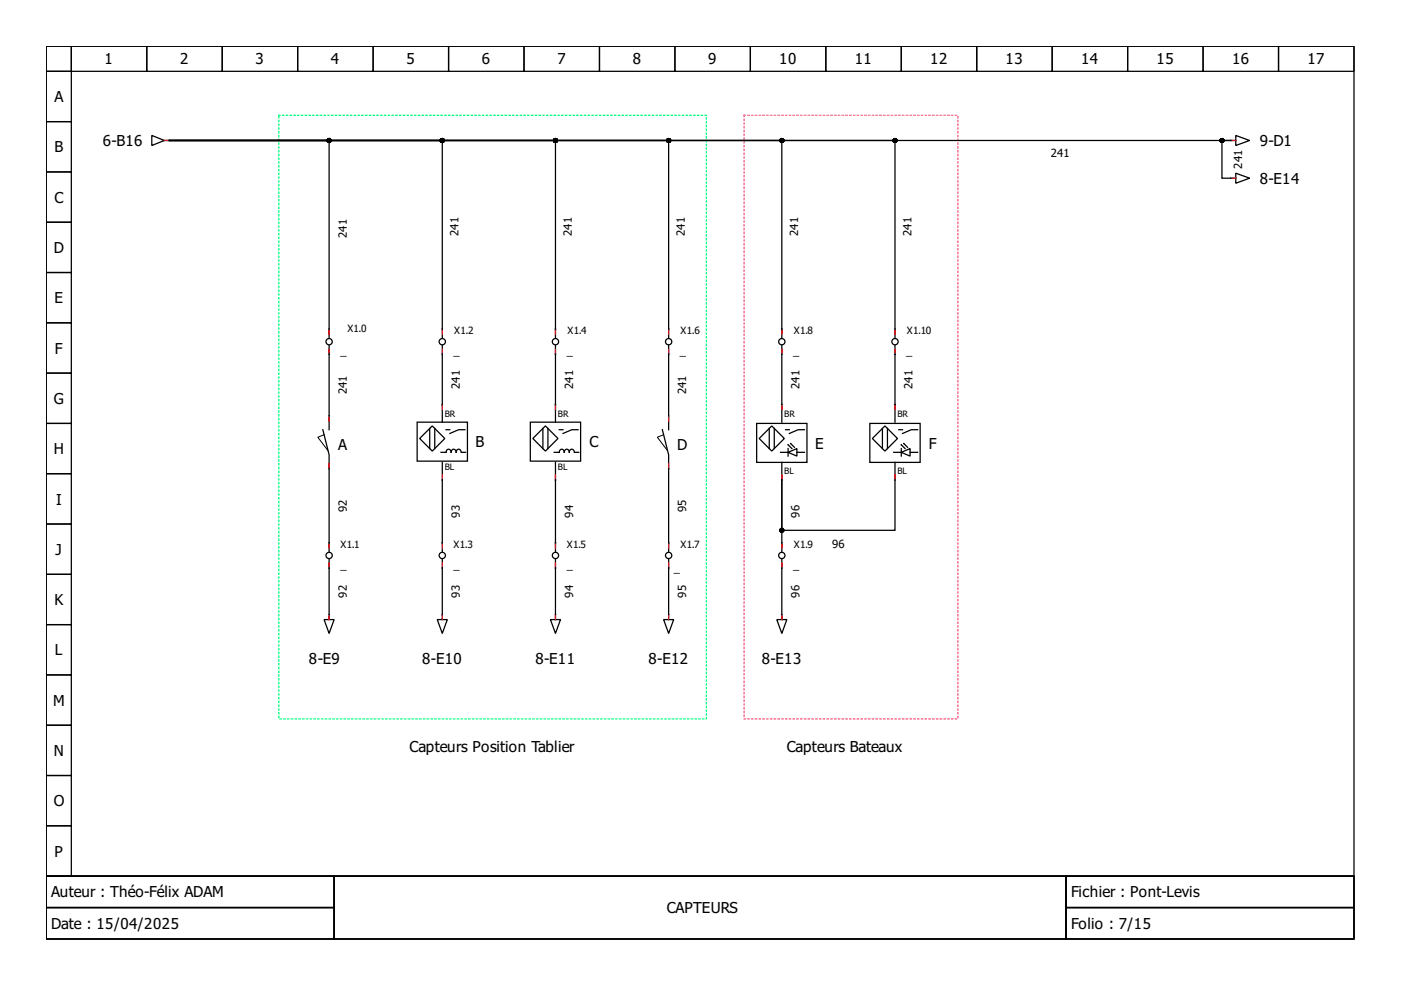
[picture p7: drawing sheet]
<svg xmlns="http://www.w3.org/2000/svg" width="297mm" height="210mm" viewBox="0 0 297 210" stroke-linecap="round" stroke-linejoin="round" font-family="sans-serif">
<g fill="none" stroke="#000" stroke-width=".27">
<path d="M9.8 9.8h277.3v176h-277.3zM9.8 9.8h5.3v5.3h-5.3zM9.8 15.1h5.3v10.7h-5.3zM15.1 9.8h16v5.3h-16zM31.1 9.8h16v5.3h-16zM47.1 9.8h16v5.3h-16zM63.1 9.8h16v5.3h-16zM79.1 9.8h16v5.3h-16zM95.1 9.8h16v5.3h-16zM111.1 9.8h16v5.3h-16zM127.1 9.8h16v5.3h-16zM143.1 9.8h16v5.3h-16z"/>
<path d="M159.1 9.8h16v5.3h-16zM175.1 9.8h16v5.3h-16zM191.1 9.8h16v5.3h-16zM207.1 9.8h16v5.3h-16zM223.1 9.8h16v5.3h-16zM239.1 9.8h16v5.3h-16zM255.1 9.8h16v5.3h-16zM271.1 9.8h16v5.3h-16zM9.8 25.8h5.3v10.7h-5.3zM9.8 36.5h5.3v10.6h-5.3zM32.2 28.7l2.7 1.1-2.7 1.1zM34.9 29.8h.8"/>
<path d="M35.9 29.8h81.9v41.8M35.9 29.8h33.9v41.8M35.9 29.8h129.9v41.8M35.9 29.8h105.9v41.8M35.9 29.8h225h-1.8v8h1.8M35.9 29.8h57.9v41.8M35.9 29.8h153.9v41.8M261.2 29.8h.8M261.2 37.8h.8M262 28.7l2.9 1.1-2.9 1.1zM262 36.7l2.9 1.1-2.9 1.1zM9.8 47.1h5.3v10.7h-5.3z"/>
<path d="M9.8 57.8h5.3v10.6h-5.3zM9.8 68.4h5.3v10.7h-5.3zM9.8 79.1h5.3v10.7h-5.3zM69.8 73.2v15M93.8 73.2v16.3M117.8 73.2v16.3M141.8 73.2v15M165.8 73.2v16.3M189.8 73.2v16.3M9.8 89.8h5.3v10.6h-5.3zM68.4 91.1l1.4 5.3v2.7M69.8 88.4v2.7"/>
<path d="M69.8 99.4v17.6M88.4 89.5h10.7v8.3h-10.7zM89 93l2.6-2.7 2.7 2.7-2.7 2.6zM91.1 90.8v4.3M92.2 90.8v4.3M93.5 95.9h1.1a.55 .55 0 0 1 .5-.7 .55 .55 0 0 1 .5 .7 .55 .55 0 0 1 .6-.7 .55 .55 0 0 1 .5 .7 .55 .55 0 0 1 .5-.7 .55 .55 0 0 1 .6 .7M93.8 98v19M94.6 91.1h.8M97.9 95.9h.8M98.6 91.1h-1.4l-1.8 .8M112.4 89.5h10.7v8.3h-10.7zM115.1 90.8v4.3"/>
<path d="M115.6 90.3l2.7 2.7-2.7 2.6-2.6-2.6zM116.2 90.8v4.3M117.5 95.9h1.1a.55 .55 0 0 1 .5-.7 .55 .55 0 0 1 .5 .7 .55 .55 0 0 1 .6-.7 .55 .55 0 0 1 .5 .7 .55 .55 0 0 1 .5-.7 .55 .55 0 0 1 .6 .7M117.8 98v19M118.6 91.1h.8M121.9 95.9h.8M122.6 91.1h-1.4l-1.8 .8M140.4 91.1l1.4 5.3v2.7M141.8 88.4v2.7M141.8 99.4v17.6M160.4 89.8h10.7v8.2h-10.7zM163.1 90.8v4.3"/>
<path d="M163.6 90.3l2.7 2.7-2.7 2.6-2.6-2.6zM164.2 90.8v4.3M165.5 95.9h1.6M165.8 98v3.8M166.6 91.1h.8M167.1 94.3h.1M167.1 95.9l1.9-.8v1.6zM167.1 95.1v1.6M167.1 94.3l.8 .8M167.7 94.1h.1M167.7 94.1l.7 .7M169 95.9h1.6"/>
<path d="M170.6 91.1h-1.4l-1.8 .8M184.4 89.8h10.7v8.2h-10.7zM185 93l2.6-2.7 2.7 2.7-2.7 2.6zM187.1 90.8v4.3M188.2 90.8v4.3M189.5 95.9h1.6M189.8 98v14.4h-24v-10.6M190.6 91.1h.8M191.1 94.3h.1M191.1 95.9l1.9-.8v1.6zM191.1 95.1v1.6M191.1 94.3l.8 .8"/>
<path d="M191.7 94.1h.1M191.7 94.1l.7 .7M193 95.9h1.6M194.6 91.1h-1.4l-1.8 .8M9.8 100.4h5.3v10.7h-5.3zM9.8 111.1h5.3v10.7h-5.3zM69.8 118.6v11.7M93.8 118.6v11.7M117.8 118.6v11.7M141.8 118.6v11.7M165.8 118.6v11.7M165.8 101.8v15.2"/>
<path d="M9.8 121.8h5.3v10.6h-5.3zM9.8 132.4h5.3v10.7h-5.3zM68.7 131.4h2.1l-1 2.9zM69.8 130.6v.8M92.7 131.4h2.1l-1 2.9zM93.8 130.6v.8M116.7 131.4h2.1l-1 2.9zM117.8 130.6v.8M140.7 131.4h2.1l-1 2.9zM141.8 130.6v.8M164.7 131.4h2.1l-1 2.9zM165.8 130.6v.8"/>
<path d="M9.8 143.1h5.3v10.7h-5.3zM9.8 153.8h5.3v10.6h-5.3zM9.8 164.4h5.3v10.7h-5.3zM9.8 175.1h5.3v10.7h-5.3zM9.8 185.8h277.3v13.3h-277.3zM9.8 185.8h61v6.6h-61zM9.8 192.4h61v6.7h-61zM70.8 185.8h155.2v13.3h-155.2zM226 185.8h61.1v6.6h-61.1zM226 192.4h61.1v6.7h-61.1z"/>
<circle cx="69.8" cy="72.4" r=".67"/>
<circle cx="93.8" cy="72.4" r=".67"/>
<circle cx="117.8" cy="72.4" r=".67"/>
<circle cx="141.8" cy="72.4" r=".67"/>
<circle cx="165.8" cy="72.4" r=".67"/>
<circle cx="189.8" cy="72.4" r=".67"/>
<circle cx="69.8" cy="117.8" r=".67"/>
<circle cx="93.8" cy="117.8" r=".67"/>
<circle cx="117.8" cy="117.8" r=".67"/>
<circle cx="141.8" cy="117.8" r=".67"/>
<circle cx="165.8" cy="117.8" r=".67"/>
</g>
<path d="M59.1 24.5h90.7v127.9h-90.7z" fill="none" stroke="#00ff7f" stroke-width=".27" stroke-dasharray=".3 .5"/>
<path d="M157.8 24.5h45.3v127.9h-45.3z" fill="none" stroke="#ff557f" stroke-width=".27" stroke-dasharray=".3 .5"/>
<g fill="none" stroke="#f00" stroke-width=".27">
<path d="M34.9 29.8h1M260.9 29.8h1.1M260.9 37.8h1.1M69.8 69.8v1M69.8 74v1.1M93.8 69.8v1M93.8 74v1.1M117.8 69.8v1M117.8 74v1.1M141.8 69.8v1M141.8 74v1.1M165.8 69.8v1"/>
<path d="M165.8 74v1.1M189.8 69.8v1M189.8 74v1.1M69.8 88.2v1M69.8 98.3v1.1M93.8 85.8v1M117.8 85.8v1M141.8 88.2v1M141.8 98.3v1.1M165.8 85.8v1M189.8 85.8v1M69.8 115.1v1.1"/>
<path d="M69.8 119.4v1M93.8 100.7v1.1M93.8 115.1v1.1M93.8 119.4v1M117.8 100.7v1.1M117.8 115.1v1.1M117.8 119.4v1M141.8 115.1v1.1M141.8 119.4v1M165.8 100.7v1.1M165.8 115.1v1.1M165.8 119.4v1"/>
<path d="M189.8 100.7v1.1M69.8 130.3v1.1M93.8 130.3v1.1M117.8 130.3v1.1M141.8 130.3v1.1M165.8 130.3v1.1"/>
</g>
<g fill="none" stroke="#00f" stroke-width=".27">
<path d="M35.9 29.8h.1M260.9 29.8h.1M260.9 37.8h.1M69.8 69.8h.1M69.8 75.1h.1M93.8 69.8h.1M93.8 75.1h.1M117.8 69.8h.1M117.8 75.1h.1M141.8 69.8h.1M141.8 75.1h.1M165.8 69.8h.1"/>
<path d="M165.8 75.1h.1M189.8 69.8h.1M189.8 75.1h.1M69.8 88.2h.1M69.8 99.4h.1M93.8 85.8h.1M117.8 85.8h.1M141.8 88.2h.1M141.8 99.4h.1M165.8 85.8h.1M189.8 85.8h.1M69.8 115.1h.1"/>
<path d="M93.8 101.8h.1M93.8 115.1h.1M117.8 101.8h.1M117.8 115.1h.1M141.8 115.1h.1M165.8 101.8h.1M165.8 115.1h.1M189.8 101.8h.1M69.8 130.3h.1M69.8 120.4h.1M93.8 130.3h.1M93.8 120.4h.1"/>
<path d="M117.8 130.3h.1M117.8 120.4h.1M141.8 130.3h.1M141.8 120.4h.1M165.8 130.3h.1M165.8 120.4h.1"/>
</g>
<path d="M68.7 92.2l-1.3 .5 2.1 2.8M140.7 92.2l-1.3 .5 2.1 2.8" fill="none" stroke="#000" stroke-width=".21"/>
<g fill="#000" stroke="#000" stroke-width=".27">
<circle cx="69.8" cy="29.8" r=".4"/>
<circle cx="93.8" cy="29.8" r=".4"/>
<circle cx="117.8" cy="29.8" r=".4"/>
<circle cx="141.8" cy="29.8" r=".4"/>
<circle cx="165.8" cy="29.8" r=".4"/>
<circle cx="189.8" cy="29.8" r=".4"/>
<circle cx="259.1" cy="29.8" r=".4"/>
<circle cx="165.8" cy="112.4" r=".4"/>
</g>
<g font-size="3.2">
<text x="22.2" y="13.7">1</text>
<text x="38.2" y="13.7">2</text>
<text x="54.2" y="13.7">3</text>
<text x="70.2" y="13.7">4</text>
<text x="86.2" y="13.7">5</text>
<text x="102.2" y="13.7">6</text>
<text x="118.2" y="13.7">7</text>
<text x="134.2" y="13.7">8</text>
<text x="150.2" y="13.7">9</text>
<text x="165.2" y="13.7">10</text>
<text x="181.2" y="13.7">11</text>
<text x="197.2" y="13.7">12</text>
<text x="213.2" y="13.7">13</text>
<text x="229.2" y="13.7">14</text>
<text x="245.2" y="13.7">15</text>
<text x="261.2" y="13.7">16</text>
<text x="277.2" y="13.7">17</text>
<text x="11.5" y="21.7">A</text>
<text x="11.5" y="32.3">B</text>
<text x="21.8" y="31">6-B16</text>
<text x="267.1" y="31">9-D1</text>
<text x="267.1" y="39">8-E14</text>
<text x="11.5" y="43">C</text>
<text x="11.4" y="53.6">D</text>
<text x="11.5" y="64.3">E</text>
<text x="11.7" y="75">F</text>
<text x="11.4" y="85.6">G</text>
<text x="71.7" y="95.5">A</text>
<text x="100.8" y="94.9">B</text>
<text x="125" y="94.9">C</text>
<text x="143.6" y="95.5">D</text>
<text x="172.8" y="95.1">E</text>
<text x="197" y="95.1">F</text>
<text x="11.4" y="96.3">H</text>
<text x="11.9" y="107">I</text>
<text x="11.8" y="117.6">J</text>
<text x="11.5" y="128.3">K</text>
<text x="11.7" y="139">L</text>
<text x="65.5" y="140.7">8-E9</text>
<text x="89.5" y="140.7">8-E10</text>
<text x="113.5" y="140.7">8-E11</text>
<text x="137.5" y="140.7">8-E12</text>
<text x="161.5" y="140.7">8-E13</text>
<text x="11.3" y="149.6">M</text>
<text x="11.4" y="160.3">N</text>
<text x="86.8" y="159.4">Capteurs Position Tablier</text>
<text x="166.8" y="159.4">Capteurs Bateaux</text>
<text x="11.4" y="171">O</text>
<text x="11.5" y="181.6">P</text>
<text x="10.9" y="190.3">Auteur : Théo-Félix ADAM</text>
<text x="227.1" y="190.3">Fichier : Pont-Levis</text>
<text x="10.9" y="197">Date : 15/04/2025</text>
<text x="141.4" y="193.6">CAPTEURS</text>
<text x="227.1" y="197">Folio : 7/15</text>
</g>
<g font-size="2.4">
<text x="222.8" y="33.3">241</text>
<text x="263.3" y="35.8" transform="rotate(-90 263.3 35.8)">241</text>
<text x="73.5" y="50.4" transform="rotate(-90 73.5 50.4)">241</text>
<text x="97.2" y="50" transform="rotate(-90 97.2 50)">241</text>
<text x="121.2" y="50" transform="rotate(-90 121.2 50)">241</text>
<text x="145.2" y="50" transform="rotate(-90 145.2 50)">241</text>
<text x="169.2" y="50" transform="rotate(-90 169.2 50)">241</text>
<text x="193.2" y="50" transform="rotate(-90 193.2 50)">241</text>
<text x="72.2" y="75.2">_</text>
<text x="96.2" y="75.2">_</text>
<text x="120.2" y="75.2">_</text>
<text x="144.2" y="75.2">_</text>
<text x="168.2" y="75.2">_</text>
<text x="192.2" y="75.2">_</text>
<text x="73.5" y="83.6" transform="rotate(-90 73.5 83.6)">241</text>
<text x="97.5" y="82.4" transform="rotate(-90 97.5 82.4)">241</text>
<text x="121.5" y="82.4" transform="rotate(-90 121.5 82.4)">241</text>
<text x="145.5" y="83.6" transform="rotate(-90 145.5 83.6)">241</text>
<text x="169.5" y="82.4" transform="rotate(-90 169.5 82.4)">241</text>
<text x="193.5" y="82.4" transform="rotate(-90 193.5 82.4)">241</text>
<text x="73.5" y="108.6" transform="rotate(-90 73.5 108.6)">92</text>
<text x="97.5" y="109.8" transform="rotate(-90 97.5 109.8)">93</text>
<text x="121.5" y="109.8" transform="rotate(-90 121.5 109.8)">94</text>
<text x="145.5" y="108.6" transform="rotate(-90 145.5 108.6)">95</text>
<text x="169.5" y="109.8" transform="rotate(-90 169.5 109.8)">96</text>
<text x="176.4" y="116.2">96</text>
<text x="72.2" y="120.6">_</text>
<text x="96.2" y="120.6">_</text>
<text x="120.2" y="120.6">_</text>
<text x="142.8" y="121.2">_</text>
<text x="168.2" y="120.6">_</text>
<text x="73.5" y="126.7" transform="rotate(-90 73.5 126.7)">92</text>
<text x="97.5" y="126.7" transform="rotate(-90 97.5 126.7)">93</text>
<text x="121.5" y="126.7" transform="rotate(-90 121.5 126.7)">94</text>
<text x="145.5" y="126.7" transform="rotate(-90 145.5 126.7)">95</text>
<text x="169.5" y="126.7" transform="rotate(-90 169.5 126.7)">96</text>
</g>
<g font-size="2.1">
<text x="73.6" y="70.3">X1.0</text>
<text x="96.3" y="70.8">X1.2</text>
<text x="120.3" y="70.8">X1.4</text>
<text x="144.3" y="70.8">X1.6</text>
<text x="168.3" y="70.8">X1.8</text>
<text x="192.3" y="70.8">X1.10</text>
<text x="72.2" y="116.2">X1.1</text>
<text x="96.2" y="116.2">X1.3</text>
<text x="120.2" y="116.2">X1.5</text>
<text x="144.3" y="116.2">X1.7</text>
<text x="168.3" y="116.2">X1.9</text>
</g>
<g font-size="1.9">
<text x="94.3" y="88.4">BR</text>
<text x="118.3" y="88.4">BR</text>
<text x="166.3" y="88.4">BR</text>
<text x="190.3" y="88.4">BR</text>
<text x="94.3" y="99.6">BL</text>
<text x="118.3" y="99.6">BL</text>
<text x="166.3" y="100.4">BL</text>
<text x="190.3" y="100.4">BL</text>
</g>
</svg>
